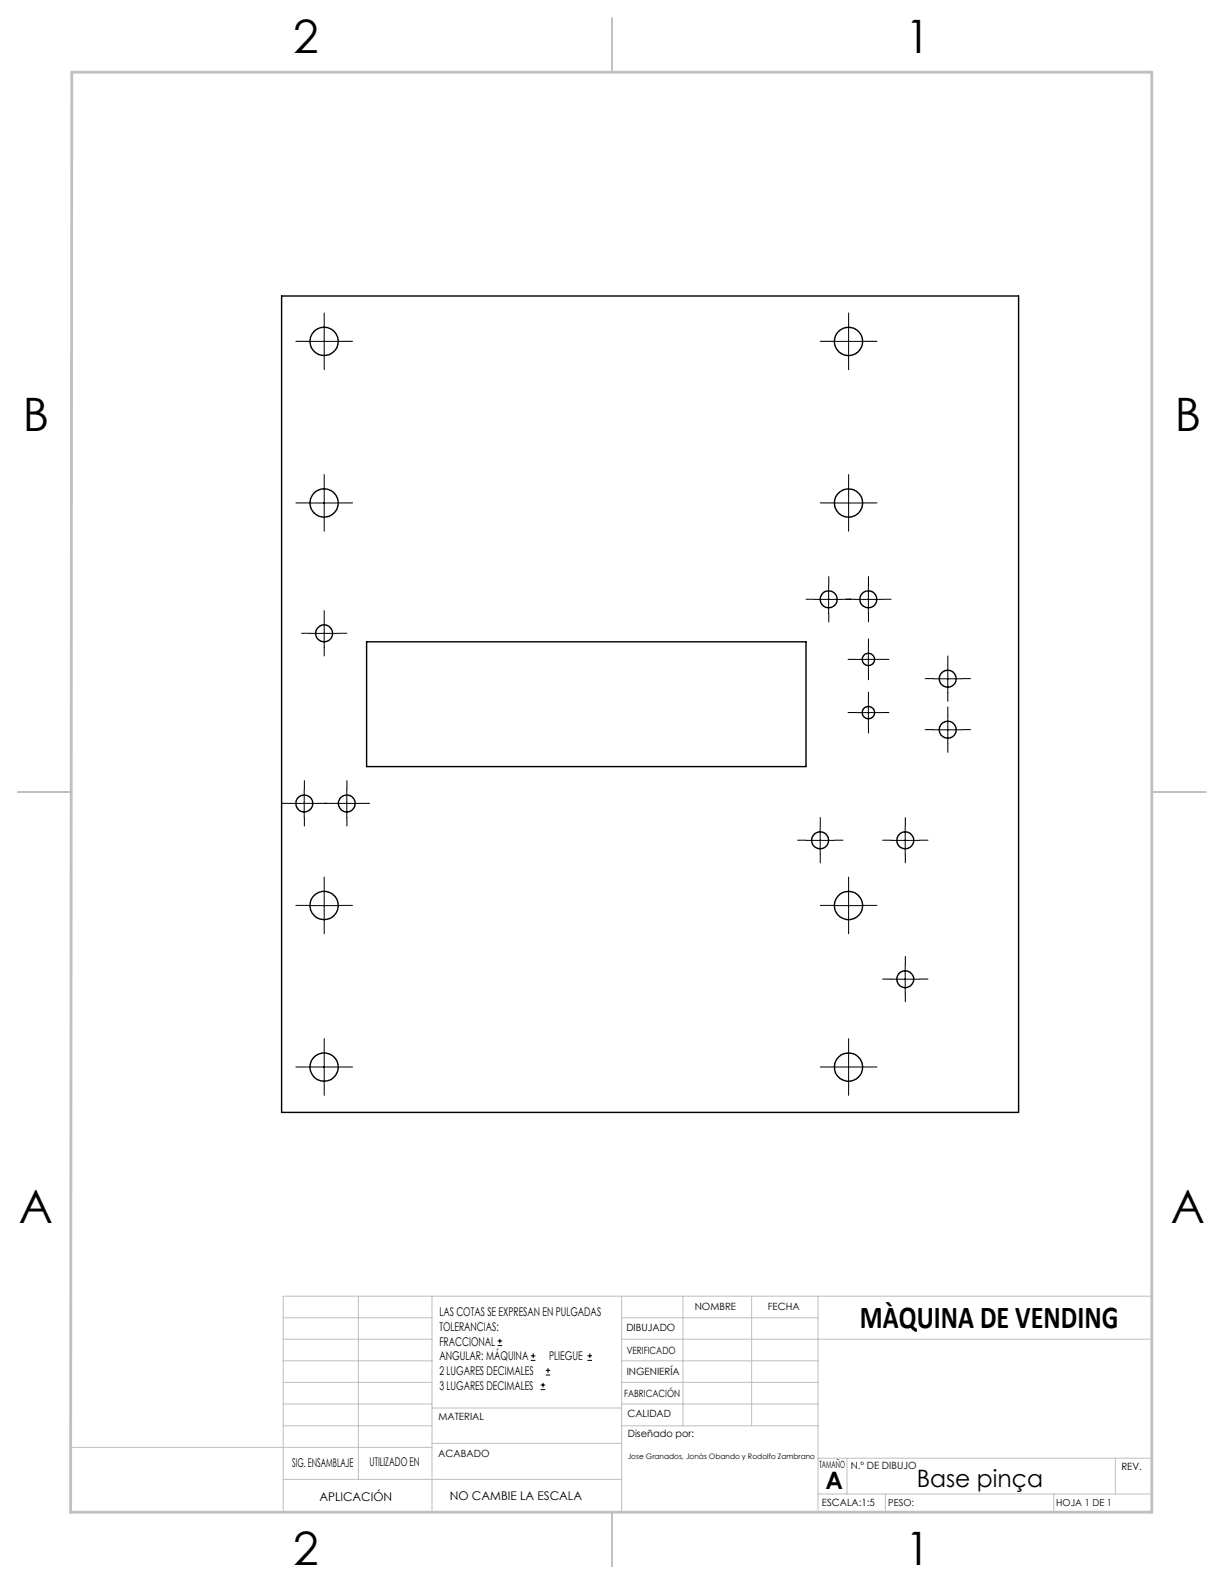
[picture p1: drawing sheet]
<svg xmlns="http://www.w3.org/2000/svg" width="216mm" height="279mm" viewBox="0 0 216 279" stroke-linecap="round" stroke-linejoin="round" font-family="sans-serif">
<g fill="none" stroke="#c0c0c0" stroke-width=".18">
<path d="M50 232.4h26.2M50 236.2h26.2M63.2 228.6v32.3M76.2 228.6v38.1M109.6 228.6v38.1M109.6 232.4h34.7M109.6 236.2h93.6M120.5 228.6v22.9M132.6 228.6v22.9M144.3 228.6v38.1M203.2 228.6h-153.2v38.1M12.5 255.3h63.7"/>
<path d="M50 243.8h26.2M50 251.5h26.2M50 240h26.2M50 247.7h26.2M76.2 254.6h33.4M76.2 248.4h33.4M109.6 243.8h34.7M109.6 251.5h34.7M109.6 240h34.7M109.6 247.7h34.7M144.3 257.2h58.9M149.4 257.2v6.3"/>
<path d="M196.7 257.2v6.3M50 260.9h59.6M144.3 263.5h58.9M156.2 263.5v3.2M185.9 263.5v3.2"/>
</g>
<path d="M108 3.2v9.5M3.1 139.7h9.6M203.2 139.7h9.5M108 266.7v9.6" fill="none" stroke="#c0c0c0" stroke-width=".25"/>
<path d="M12.7 12.7h190.5v254h-190.7z" fill="none" stroke="#c0c0c0" stroke-width=".5"/>
<g fill="none" stroke="#000" stroke-width=".18" stroke-dasharray="15.2 1.3 1.3 1.3">
<path d="M57.2 57.7v-2.5M149.7 57.7v-2.5M54.7 60.2h-2.5M57.2 62.7v2.5M59.7 60.2h2.5M147.2 60.2h-2.5M149.7 62.7v2.5M152.2 60.2h2.5M54.7 88.7h-2.5M57.2 86.2v-2.5M57.2 91.2v2.5M59.7 88.7h2.5"/>
<path d="M147.2 88.7h-2.5M149.7 86.2v-2.5M149.7 91.2v2.5M152.2 88.7h2.5M54.7 111.7h-1.5M57.2 109.2v-1.5M57.2 114.2v1.5M59.7 111.7h1.5M143.7 105.7h-1.5M146.2 103.2v-1.5M146.2 108.2v1.5M148.7 105.7h1.5"/>
<path d="M150.7 116.3h-1.1M150.7 105.7h-1.5M153.2 113.8v-1.1M153.2 118.8v1.1M153.2 103.2v-1.5M153.2 108.2v1.5M155.7 116.3h1.1M155.7 105.7h1.5M164.7 119.7h-1.5M167.2 117.2v-1.5M169.7 119.7h1.5M53.7 139.2v-1.5"/>
<path d="M61.2 139.2v-1.5M150.7 125.7h-1.1M153.2 123.2v-1.1M153.2 128.2v1.1M155.7 125.7h1.1M164.7 128.7h-1.5M167.2 126.2v-1.5M167.2 131.2v1.5M167.2 122.2v1.5M169.7 128.7h1.5M51.2 141.7h-1.5M53.7 144.2v1.5"/>
<path d="M54.7 159.7h-2.5M56.2 141.7h1.5M57.2 157.2v-2.5M58.7 141.7h-1.5M59.7 159.7h2.5M61.2 144.2v1.5M63.7 141.7h1.5M142.2 148.2h-1.5M144.7 145.7v-1.5M144.7 150.7v1.5M147.2 159.7h-2.5M147.2 148.2h1.5"/>
<path d="M149.7 157.2v-2.5M152.2 159.7h2.5M157.2 148.2h-1.5M159.7 145.7v-1.5M159.7 150.7v1.5M162.2 148.2h1.5M57.2 162.2v2.5M149.7 162.2v2.5M157.2 172.7h-1.5M159.7 170.2v-1.5M159.7 175.2v1.5M162.2 172.7h1.5"/>
<path d="M54.7 188.2h-2.5M57.2 185.7v-2.5M57.2 190.7v2.5M59.7 188.2h2.5M147.2 188.2h-2.5M149.7 185.7v-2.5M149.7 190.7v2.5M152.2 188.2h2.5"/>
</g>
<g fill="none" stroke="#000" stroke-width=".18">
<path d="M57.2 57.7v5M149.7 57.7v5M54.7 60.2h5M147.2 60.2h5M54.7 88.7h5M57.2 86.2v5M147.2 88.7h5M149.7 86.2v5M54.7 111.7h5M57.2 109.2v5M143.7 105.7h5M146.2 103.2v5"/>
<path d="M150.7 116.3h5M150.7 105.7h5M153.2 103.2v5M153.2 113.8v5M164.7 119.7h5M167.2 117.2v5M53.7 139.2v5M61.2 139.2v5M150.7 125.7h5M153.2 123.2v5M164.7 128.7h5M167.2 126.2v5"/>
<path d="M51.2 141.7h5M54.7 159.7h5M57.2 157.2v5M58.7 141.7h5M142.2 148.2h5M144.7 145.7v5M147.2 159.7h5M149.7 157.2v5M157.2 148.2h5M159.7 145.7v5M157.2 172.7h5M159.7 170.2v5"/>
<path d="M54.7 188.2h5M57.2 185.7v5M147.2 188.2h5M149.7 185.7v5M87.8 237.3h.8M87.8 236.5h.8M88.2 236.1v.9M93.6 240h.8M93.6 239.1h.8M94.1 238.7v.8M103.6 240h.8M103.6 239.1h.8"/>
<path d="M104 238.7v.8M95.4 245.1h.8M95.4 244.3h.8M95.8 243.9v.8M96.3 242.5h.7M96.3 241.7h.7M96.7 241.3v.8"/>
</g>
<g fill="none" stroke="#000" stroke-width=".25">
<path d="M49.7 52.2h130v144h-130zM64.7 113.2h77.5v22h-77.5z"/>
<circle cx="57.2" cy="60.2" r="2.5"/>
<circle cx="149.7" cy="60.2" r="2.5"/>
<circle cx="57.2" cy="88.7" r="2.5"/>
<circle cx="149.7" cy="88.7" r="2.5"/>
<circle cx="57.2" cy="111.7" r="1.5"/>
<circle cx="146.2" cy="105.7" r="1.5"/>
<circle cx="153.2" cy="105.7" r="1.5"/>
<circle cx="153.2" cy="116.3" r="1.09"/>
<circle cx="167.2" cy="119.7" r="1.5"/>
<circle cx="153.2" cy="125.7" r="1.1"/>
<circle cx="167.2" cy="128.7" r="1.5"/>
<circle cx="53.7" cy="141.7" r="1.51"/>
<circle cx="57.2" cy="159.7" r="2.5"/>
<circle cx="61.2" cy="141.7" r="1.5"/>
<circle cx="144.7" cy="148.2" r="1.51"/>
<circle cx="149.7" cy="159.7" r="2.5"/>
<circle cx="159.7" cy="148.2" r="1.51"/>
<circle cx="159.7" cy="172.7" r="1.5"/>
<circle cx="57.2" cy="188.2" r="2.5"/>
<circle cx="149.7" cy="188.2" r="2.5"/>
</g>
<g font-size="8.1">
<text x="51.7" y="9.3">2</text>
<text x="159.7" y="9.3">1</text>
<text x="4" y="76">B</text>
<text x="207.2" y="76">B</text>
<text x="3.3" y="215.7">A</text>
<text x="206.5" y="215.7">A</text>
<text x="51.7" y="276">2</text>
<text x="159.7" y="276">1</text>
</g>
<text font-size="5.6" x="151.7" y="234.3">MÀQUINA DE VENDING</text>
<g font-size="4.2">
<text x="145.6" y="262.7">A</text>
<text x="161.7" y="262.4">Base pinça</text>
</g>
<g font-size="2.1">
<text x="77.5" y="232.2">LAS COTAS SE EXPRESAN EN PULGADAS</text>
<text x="77.5" y="234.7">TOLERANCIAS:</text>
<text x="77.5" y="237.3">FRACCIONAL</text>
<text x="77.5" y="239.9">ANGULAR: MÁQUINA</text>
<text x="96.9" y="239.9">PLIEGUE</text>
<text x="77.5" y="242.5">2 LUGARES DECIMALES</text>
<text x="77.5" y="245.1">3 LUGARES DECIMALES</text>
<text x="51.5" y="258.7">SIG. ENSAMBLAJE</text>
<text x="65.2" y="258.6">UTILIZADO EN</text>
<text x="56.3" y="264.8">APLICACIÓN</text>
<text x="79.3" y="264.6">NO CAMBIE LA ESCALA</text>
</g>
<g font-size="1.8">
<text x="122.5" y="231.1">NOMBRE</text>
<text x="135.4" y="231.1">FECHA</text>
<text x="110.5" y="234.8">DIBUJADO</text>
<text x="110.5" y="238.9">VERIFICADO</text>
<text x="110.6" y="242.5">INGENIERÍA</text>
<text x="77.3" y="250.5">MATERIAL</text>
<text x="110.1" y="246.4">FABRICACIÓN</text>
<text x="110.7" y="250">CALIDAD</text>
<text x="77.3" y="257">ACABADO</text>
<text x="110.7" y="253.5">Diseñado por:</text>
<text x="144.5" y="258.9">TAMAÑO</text>
<text x="150.1" y="259.1">N.º DE DIBUJO</text>
<text x="197.8" y="259.2">REV.</text>
<text x="145" y="265.7">ESCALA:1:5</text>
</g>
<g font-size="1.7">
<text x="156.7" y="265.7">PESO:</text>
<text x="186.3" y="265.7">HOJA 1 DE 1</text>
</g>
<text font-size="1.3" x="110.7" y="257.4">Jose Granados, Jonàs Obando y Rodolfo Zambrano</text>
</svg>
